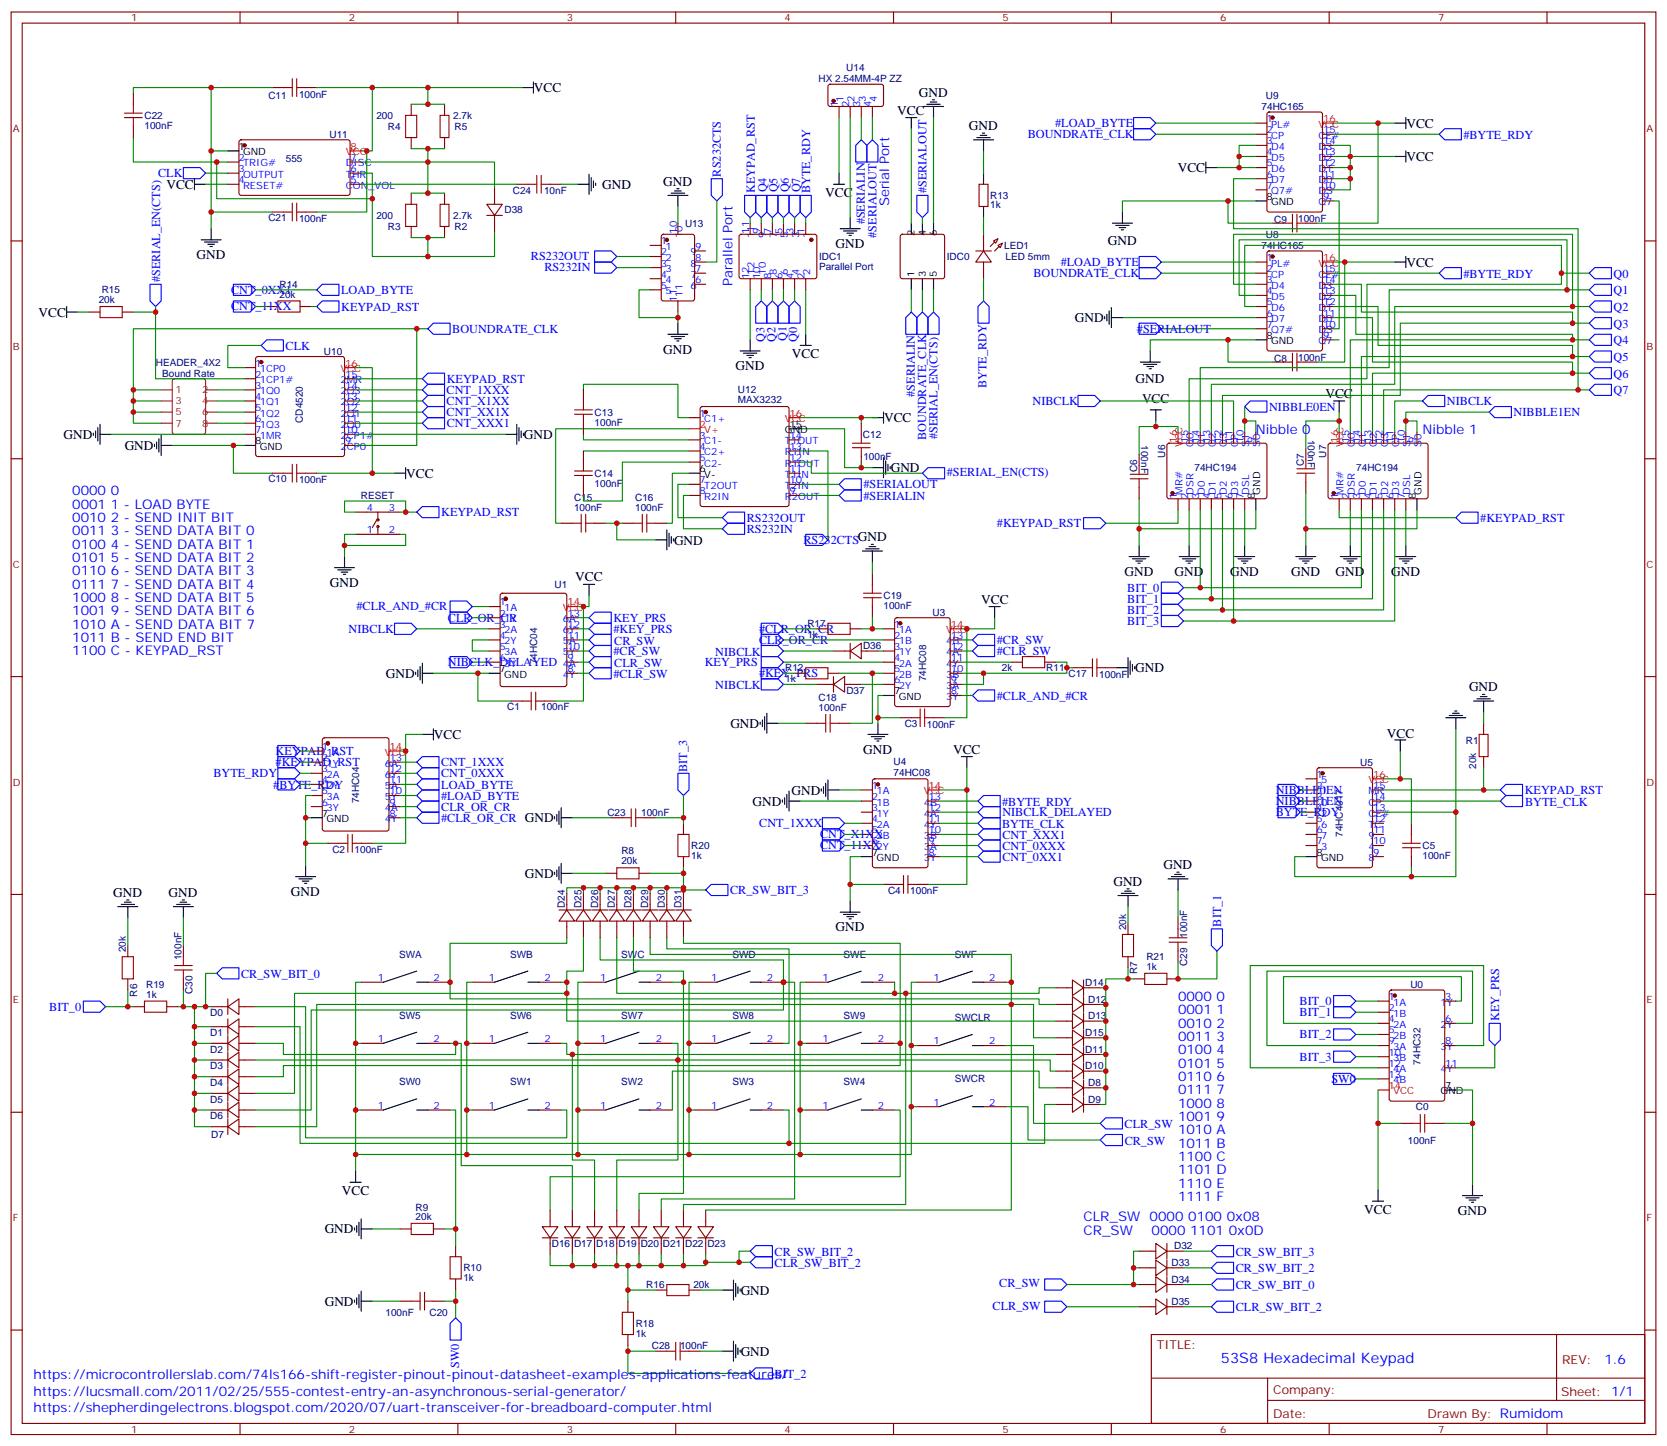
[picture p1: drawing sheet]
# EasyEDA schematic Schematic_63S8_(V1.6)_2026-08-11.json
TITLE: 53S8 Hexadecimal Keypad; REV: 1.6; Sheet: 1/1; Drawn By: Rumidom

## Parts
C0  100nF  [C0603]
C1  100nF  [C0603]
C2  100nF  [C0603]
C3  100nF  [C0603]
C4  100nF  [C0603]
C5  100nF  [C0603]
C6  100nF  [C0603]
C7  100nF  [C0603]
C8  100nF  [C0603]
C9  100nF  [C0603]
C10  100nF  [C0603]
C11  100nF  [C0603]
C12  100nF  [C0603]
C13  100nF  [C0603]
C14  100nF  [C0603]
C15  100nF  [C0603]
C16  100nF  [C0603]
C17  100nF  [C0603]
C18  100nF  [C0603]
C19  100nF  [C0603]
C20  100nF  [C0603]
C21  100nF  [C0603]
C22  100nF  [C0603]
C23  100nF  [C0603]
C24  10nF  [C0603]
C28  100nF  [C0603]
C29  100nF  [C0603]
C30  100nF  [C0603]
D0  JAN1N4148UR-1  [DO-213AA_L3.5-W1.5-RD]
D1  JAN1N4148UR-1  [DO-213AA_L3.5-W1.5-RD]
D2  JAN1N4148UR-1  [DO-213AA_L3.5-W1.5-RD]
D3  JAN1N4148UR-1  [DO-213AA_L3.5-W1.5-RD]
D4  JAN1N4148UR-1  [DO-213AA_L3.5-W1.5-RD]
D5  JAN1N4148UR-1  [DO-213AA_L3.5-W1.5-RD]
D6  JAN1N4148UR-1  [DO-213AA_L3.5-W1.5-RD]
D7  JAN1N4148UR-1  [DO-213AA_L3.5-W1.5-RD]
D8  JAN1N4148UR-1  [DO-213AA_L3.5-W1.5-RD]
D9  JAN1N4148UR-1  [DO-213AA_L3.5-W1.5-RD]
D10  JAN1N4148UR-1  [DO-213AA_L3.5-W1.5-RD]
D11  JAN1N4148UR-1  [DO-213AA_L3.5-W1.5-RD]
D12  JAN1N4148UR-1  [DO-213AA_L3.5-W1.5-RD]
D13  JAN1N4148UR-1  [DO-213AA_L3.5-W1.5-RD]
D14  JAN1N4148UR-1  [DO-213AA_L3.5-W1.5-RD]
D15  JAN1N4148UR-1  [DO-213AA_L3.5-W1.5-RD]
D16  JAN1N4148UR-1  [DO-213AA_L3.5-W1.5-RD]
D17  JAN1N4148UR-1  [DO-213AA_L3.5-W1.5-RD]
D18  JAN1N4148UR-1  [DO-213AA_L3.5-W1.5-RD]
D19  JAN1N4148UR-1  [DO-213AA_L3.5-W1.5-RD]
D20  JAN1N4148UR-1  [DO-213AA_L3.5-W1.5-RD]
D21  JAN1N4148UR-1  [DO-213AA_L3.5-W1.5-RD]
D22  JAN1N4148UR-1  [DO-213AA_L3.5-W1.5-RD]
D23  JAN1N4148UR-1  [DO-213AA_L3.5-W1.5-RD]
D24  JAN1N4148UR-1  [DO-213AA_L3.5-W1.5-RD]
D25  JAN1N4148UR-1  [DO-213AA_L3.5-W1.5-RD]
D26  JAN1N4148UR-1  [DO-213AA_L3.5-W1.5-RD]
D27  JAN1N4148UR-1  [DO-213AA_L3.5-W1.5-RD]
D28  JAN1N4148UR-1  [DO-213AA_L3.5-W1.5-RD]
D29  JAN1N4148UR-1  [DO-213AA_L3.5-W1.5-RD]
D30  JAN1N4148UR-1  [DO-213AA_L3.5-W1.5-RD]
D31  JAN1N4148UR-1  [DO-213AA_L3.5-W1.5-RD]
D32  JAN1N4148UR-1  [DO-213AA_L3.5-W1.5-RD]
D33  JAN1N4148UR-1  [DO-213AA_L3.5-W1.5-RD]
D34  JAN1N4148UR-1  [DO-213AA_L3.5-W1.5-RD]
D35  JAN1N4148UR-1  [DO-213AA_L3.5-W1.5-RD]
D36  JAN1N4148UR-1  [DO-213AA_L3.5-W1.5-RD]
D37  JAN1N4148UR-1  [DO-213AA_L3.5-W1.5-RD]
D38  JAN1N4148UR-1  [DO-213AA_L3.5-W1.5-RD]
HEADER_4X2  Bound Rate  [HEADER 4X2]
IDC0  Serial Port  [IDC-TH_6P-P2.54_C11214]
IDC1  Parallel Port  [IDC-TH_12P-P2.54-V-M-R2-C6-LS2.54]
LED1  LED 5mm  [LED-5MM-5MM]
R1  20kΩ  [R0603]
R2  2.7kΩ  [R0603]
R3  200Ω  [R0603]
R4  200Ω  [R0603]
R5  2.7kΩ  [R0603]
R6  20kΩ  [R0603]
R7  20kΩ  [R0603]
R8  20kΩ  [R0603]
R9  20kΩ  [R0603]
R10  1kΩ  [R0603]
R11  2kΩ  [R0603]
R12  1kΩ  [R0603]
R13  1kΩ  [R0603]
R14  20kΩ  [R0603]
R15  20kΩ  [R0603]
R16  20kΩ  [R0603]
R17  1kΩ  [R0603]
R18  1kΩ  [R0603]
R19  1kΩ  [R0603]
R20  1kΩ  [R0603]
R21  1kΩ  [R0603]
RESET  button6*6*8  [KEY-TH_4P-L6.0-W6.0-P4.50-LS7.5]
SW0  Cherry_SW  [CHERRY MX]
SW1  Cherry_SW  [CHERRY MX]
SW2  Cherry_SW  [CHERRY MX]
SW3  Cherry_SW  [CHERRY MX]
SW4  Cherry_SW  [CHERRY MX]
SW5  Cherry_SW  [CHERRY MX]
SW6  Cherry_SW  [CHERRY MX]
SW7  Cherry_SW  [CHERRY MX]
SW8  Cherry_SW  [CHERRY MX]
SW9  Cherry_SW  [CHERRY MX]
SWA  Cherry_SW  [CHERRY MX]
SWB  Cherry_SW  [CHERRY MX]
SWC  Cherry_SW  [CHERRY MX]
SWCLR  Cherry_SW  [CHERRY MX]
SWCR  Cherry_SW  [CHERRY MX]
SWD  Cherry_SW  [CHERRY MX]
SWE  Cherry_SW  [CHERRY MX]
SWF  Cherry_SW  [CHERRY MX]
U0  74HC32  [SOIC-16_L10.8-W4.5-P1.27-LS6.8-BL]
U1  74HC04  [SOIC-16_L10.8-W4.5-P1.27-LS6.8-BL]
U2  74HC04  [SOIC-16_L10.8-W4.5-P1.27-LS6.8-BL]
U3  74HC08  [SOIC-16_L10.8-W4.5-P1.27-LS6.8-BL]
U4  74HC08  [SOIC-16_L10.8-W4.5-P1.27-LS6.8-BL]
U5  74HC4017  [SOIC-16_L10.8-W4.5-P1.27-LS6.8-BL]
U6  74HC194  [SOIC-16_L10.8-W4.5-P1.27-LS6.8-BL]
U7  74HC194  [SOIC-16_L10.8-W4.5-P1.27-LS6.8-BL]
U8  74HC165  [SOP-16_L9.9-W3.9-P1.27-LS6.1-BL]
U9  74HC165  [SOP-16_L9.9-W3.9-P1.27-LS6.1-BL]
U10  CD4520  [SOIC-16_L10.8-W4.5-P1.27-LS6.8-BL]
U11  555  [SOP-8_L4.9-W3.8-P1.27-LS6.0-BL]
U12  MAX3232  [SOIC-16_L10.8-W4.5-P1.27-LS6.8-BL]
U13  DB9 RS232  [DB9-TH_DB9FEMALE_C9900003585]
U14  HX 2.54MM-4P ZZ  [CONN-TH_4P-P2.50_HX-2.54MM-4P-ZZ-MS]

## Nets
GND: C0.1 C1.2 C2.2 C3.2 C4.2 C5.2 C6.1 C7.1 C8.2 C9.2 C10.2 C11.2 C12.2 C15.2 C16.1 C17.2 C18.1 C19.2 C20.1 C21.2 C22.2 C23.1 C24.2 C28.2 C29.2 C30.1 IDC0.6 IDC1.12 R1.1 R6.2 R7.2 R8.2 R9.1 R13.2 R16.1 RESET.1 RESET.2 U0.7(GND) U1.7(GND) U2.5(3A) U2.7(GND) U3.7(GND) U4.1(1A) U4.2(1B) U4.7(GND) U5.8(GND) U5.13(CE#) U6.2(DSR) U6.7(DSL) U6.8(GND) U7.2(DSR) U7.7(DSL) U7.8(GND) U8.6(D7) U8.8(GND) U9.8(GND) U10.7(1MR) U10.8(GND) U10.10(2CP1#) U11.1(GND) U12.15(GND) U13.5 U13.10 U13.11 U14.2
VCC: C0.2 C1.1 C2.1 C3.1 C4.1 C5.1 C6.2 C7.2 C8.1 C9.1 C10.1 C11.1 C12.1 C21.1 IDC0.2 IDC1.2 R4.2 R5.2 R15.1 SW0.1 SW1.1 SW2.1 SW3.1 SW4.1 SW5.1 SW6.1 SW7.1 SW8.1 SW9.1 SWA.1 SWB.1 SWC.1 SWCLR.1 SWCR.1 SWD.1 SWE.1 SWF.1 U0.14(VCC) U1.14(VCC) U2.14(VCC) U3.14(VCC) U4.14(VCC) U5.16(VCC) U6.16(VCC) U7.16(VCC) U8.16(VCC) U9.3(D4) U9.4(D5) U9.5(D6) U9.10(DS) U9.11(D0) U9.12(D1) U9.13(D2) U9.14(D3) U9.16(VCC) U10.16(VCC) U11.4(RESET#) U11.8(VCC) U12.16(VCC) U14.1
#BYTE_RDY: U2.4(2Y) U4.13(4B) U8.15(CE#) U9.15(CE#)
#CLR_AND_#CR: U1.1(1A) U3.8(3Y)
#CLR_OR_CR: R17.2 U2.8(4Y)
#CLR_SW: U1.8(4Y) U3.12(4A)
#CR_SW: U1.10(5Y) U3.13(4B)
#KEY_PRS: R12.2 U1.12(6Y)
#KEYPAD_RST: U2.2(1Y) U6.1(MR#) U7.1(MR#)
#LOAD_BYTE: U2.10(5Y) U8.1(PL#) U9.1(PL#)
#SERIAL_EN(CTS): IDC0.5 R15.2 U10.2(1CP1#) U12.12(R1OUT)
#SERIALIN: IDC0.1 U12.9(R2OUT) U14.3
#SERIALOUT: IDC0.4 U8.7(Q7#) U12.10(T2IN) U14.4
BIT_0: R6.1 R19.2 U0.1(1A) U6.3(D0) U7.3(D0)
BIT_1: C29.1 R21.1 U0.2(1B) U6.4(D1) U7.4(D1)
BIT_2: C28.1 R18.1 U0.5(2B) U6.5(D2) U7.5(D2)
BIT_3: C23.2 R20.2 U0.10(3B) U6.6(D3) U7.6(D3)
BOUNDRATE_CLK: HEADER_4X2.1 HEADER_4X2.3 HEADER_4X2.5 HEADER_4X2.7 IDC0.3 U8.2(CP) U9.2(CP) U10.9(2CP0)
BYTE_CLK: U4.11(4Y) U5.14(CP)
BYTE_RDY: IDC1.1 LED1.1(A) U2.3(2A) U5.4(2)
CLK: U10.1(1CP0) U11.3(OUTPUT)
CLR_OR_CR: U1.2(1Y) U2.9(4A) U3.2(1B)
CLR_SW: D35.2(A) SWCLR.2 U1.9(4A)
CLR_SW_BIT_2: D16.1(K) D17.1(K) D18.1(K) D19.1(K) D20.1(K) D21.1(K) D22.1(K) D23.1(K) D33.1(K) D35.1(K) R16.2 R18.2
CNT_0XX1: U2.11(5A) U4.8(3Y)
CNT_0XXX: U2.12(6Y) U4.9(3A)
CNT_1XXX: U2.13(6A) U4.4(2A) U10.14(2Q3)
CNT_11XX: R14.2 U4.6(2Y)
CNT_X1XX: U4.5(2B) U10.13(2Q2)
CNT_XX1X: U10.12(2Q1)
CNT_XXX1: U4.10(3B) U10.11(2Q0)
CR_SW: D32.2(A) D33.2(A) D34.2(A) SWCR.2 U1.11(5A)
CR_SW_BIT_0: C30.2 D0.1(K) D1.1(K) D2.1(K) D3.1(K) D4.1(K) D5.1(K) D6.1(K) D7.1(K) D34.1(K) R19.1
CR_SW_BIT_3: D24.1(K) D25.1(K) D26.1(K) D27.1(K) D28.1(K) D29.1(K) D30.1(K) D31.1(K) D32.1(K) R8.1 R20.1
KEY_PRS: U0.11(4Y) U1.13(6A) U3.4(2A)
KEYPAD_RST: IDC1.11 R1.2 R14.1 RESET.3 RESET.4 U2.1(1A) U5.15(MR) U10.15(2MR)
NIBBLE0EN: U5.2(1) U6.9(S0) U6.10(S1)
NIBBLE1EN: U5.3(0) U7.9(S0) U7.10(S1)
NIBCLK: D36.1(K) D37.1(K) U1.3(2A) U6.11(CP) U7.11(CP)
NIBCLK_DELAYED: U1.6(3Y) U4.12(4A)
Q0: IDC1.4 U6.15(Q0) U8.5(D6)
Q1: IDC1.6 U6.14(Q1) U8.4(D5)
Q2: IDC1.8 U6.13(Q2) U8.3(D4)
Q3: IDC1.10 U6.12(Q3) U8.14(D3)
Q4: IDC1.9 U7.15(Q0) U8.13(D2)
Q5: IDC1.7 U7.14(Q1) U8.12(D1)
Q6: IDC1.5 U7.13(Q2) U8.11(D0)
Q7: IDC1.3 U7.12(Q3) U9.6(D7)
RS232CTS: U12.13(R1IN) U13.8
RS232IN: U12.8(R2IN) U13.3
RS232OUT: U12.7(T2OUT) U13.2
SW0: C20.2 R10.1 U0.13(4B)
Net-(C13-1): C13.1 U12.1(C1+)
Net-(C13-2): C13.2 U12.3(C1-)
Net-(C14-1): C14.1 U12.4(C2+)
Net-(C14-2): C14.2 U12.5(C2-)
Net-(C15-1): C15.1 U12.2(V+)
Net-(C16-2): C16.2 U12.6(V-)
Net-(C17-1): C17.1 R11.1 U3.9(3A) U3.10(3B)
Net-(C18-2): C18.2 R12.1 U3.5(2B)
Net-(C19-1): C19.1 R17.1 U3.1(1A)
Net-(C22-1): C22.1 D38.1(K) R2.1 R3.1 U11.2(TRIG#) U11.6(THR)
Net-(C24-1): C24.1 U11.5(CON_VOL)
Net-(D0-2): D0.2(A) SW1.2
Net-(D1-2): D1.2(A) D9.2(A) SW3.2
Net-(D2-2): D2.2(A) D17.2(A) SW5.2
Net-(D3-2): D3.2(A) D10.2(A) D19.2(A) SW7.2
Net-(D4-2): D4.2(A) D31.2(A) SW9.2
Net-(D5-2): D5.2(A) D13.2(A) D25.2(A) SWB.2
Net-(D6-2): D6.2(A) D21.2(A) D26.2(A) SWD.2
Net-(D7-2): D7.2(A) D15.2(A) D23.2(A) D29.2(A) SWF.2
Net-(D8-1): D8.1(K) D9.1(K) D10.1(K) D11.1(K) D12.1(K) D13.1(K) D14.1(K) D15.1(K) R7.1 R21.2
Net-(D8-2): D8.2(A) SW2.2
Net-(D11-2): D11.2(A) D18.2(A) SW6.2
Net-(D12-2): D12.2(A) D24.2(A) SWA.2
Net-(D14-2): D14.2(A) D22.2(A) D27.2(A) SWE.2
Net-(D16-2): D16.2(A) SW4.2
Net-(D20-2): D20.2(A) D28.2(A) SWC.2
Net-(D30-2): D30.2(A) SW8.2
Net-(D36-2): D36.2(A) U3.3(1Y)
Net-(D37-2): D37.2(A) U3.6(2Y)
Net-(D38-2): D38.2(A) R2.2 R3.2 U11.7(DISC)
Net-(HEADER_4X2-2): HEADER_4X2.2 U10.3(1Q0)
Net-(HEADER_4X2-4): HEADER_4X2.4 U10.4(1Q1)
Net-(HEADER_4X2-6): HEADER_4X2.6 U10.5(1Q2)
Net-(HEADER_4X2-8): HEADER_4X2.8 U10.6(1Q3)
Net-(LED1-2): LED1.2(K) R13.1
Net-(R4-1): R4.1 R5.1
Net-(R9-2): R9.2 R10.2 SW0.2
Net-(R11-2): R11.2 U3.11(4Y)
Net-(U0-3): U0.3(1Y) U0.4(2A)
Net-(U0-6): U0.6(2Y) U0.9(3A)
Net-(U0-8): U0.8(3Y) U0.12(4A)
Net-(U1-4): U1.4(2Y) U1.5(3A)
Net-(U8-10): U8.10(DS) U9.9(Q7)

Not connected (* = marked no-connect by the designer): U2 6(3Y); U4 3(1Y); U5 1(5) 5(6) 6(7) 7(3) 9(8) 10(4) 11(9) 12(TC); U8 9(Q7); U9 7(Q7#); U12 11(T1IN) 14(T1OUT); U13 1 4 6 7 9

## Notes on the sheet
- Serial Port
- Parallel Port
- Nibble 0
- Nibble 1
- 0000 0
  0001 1 - LOAD BYTE
  0010 2 - SEND INIT BIT
  0011 3 - SEND DATA BIT 0
  0100 4 - SEND DATA BIT 1
  0101 5 - SEND DATA BIT 2
  0110 6 - SEND DATA BIT 3
  0111 7 - SEND DATA BIT 4
  1000 8 - SEND DATA BIT 5
  1001 9 - SEND DATA BIT 6
  1010 A - SEND DATA BIT 7
  1011 B - SEND END BIT
  1100 C - KEYPAD_RST
- 0000 0
  0001 1
  0010 2
  0011 3
  0100 4
  0101 5
  0110 6
  0111 7
  1000 8
  1001 9
  1010 A
  1011 B
  1100 C
  1101 D
  1110 E
  1111 F
- CLR_SW  0000 0100 0x08
  CR_SW    0000 1101 0x0D
- https://microcontrollerslab.com/74ls166-shift-register-pinout-pinout-datasheet-examples-applications-features/
- https://lucsmall.com/2011/02/25/555-contest-entry-an-asynchronous-serial-generator/
- https://shepherdingelectrons.blogspot.com/2020/07/uart-transceiver-for-breadboard-computer.html
